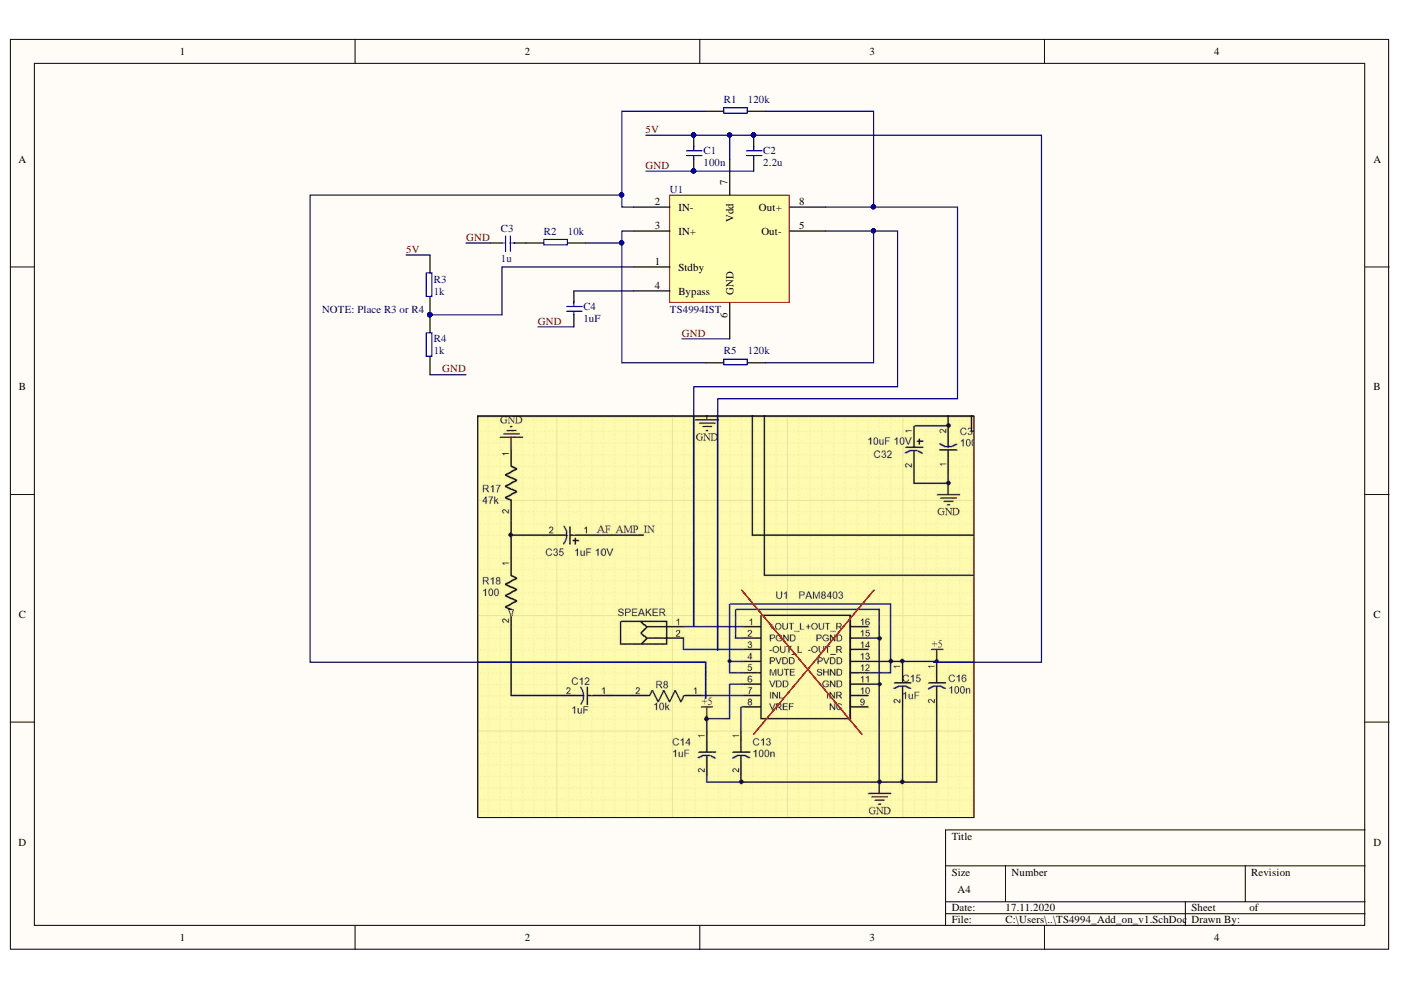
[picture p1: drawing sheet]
# Altium project TS4994_Add_on_v1.PrjPcb
1 sheet, 10 parts. Net scope: hierarchical (ports join the sheet entries above them; power ports are global).
Board file: TS4994_Add_on_v1.PcbDoc

## Sheet TS4994_Add_on_v1.SchDoc
size A4

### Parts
C1  value 100n  [0805S]  (hidden comment: C0805)
C2  value 2.2u  [0805S]  (hidden comment: C0805)
C3  value 1u  [0805S]  (hidden comment: C0805)
C4  value 1uF  [0805S]  (hidden comment: C0805)
R1  value 120k  [0805S]  (hidden comment: R0805)
R2  value 10k  [0805S]  (hidden comment: R0805)
R3  value 1k  [0805S]  (hidden comment: R0805)
R4  value 1k  [0805S]  (hidden comment: R0805)
R5  value 120k  [0805S]  (hidden comment: R0805)
U1  TS4994IST  [MSOP8]

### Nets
5V: C1.2 C2.2 R3.2 U1.7(Vdd)
GND: C1.1 C2.1 C3.1 C4.1 R4.1 U1.6(GND)
NetC3_2: C3.2 R2.1
NetC4_2: C4.2 U1.4(Bypass)
NetR1_1: R1.1 U1.2(IN-)
NetR1_2: R1.2 U1.8(Out+)
NetR2_2: R2.2 R5.1 U1.3(IN+)
NetR3_1: R3.1 R4.2 U1.1(Stdby)
NetR5_2: R5.2 U1.5(Out-)

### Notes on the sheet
- (near R3) NOTE: Place R3 or R4
